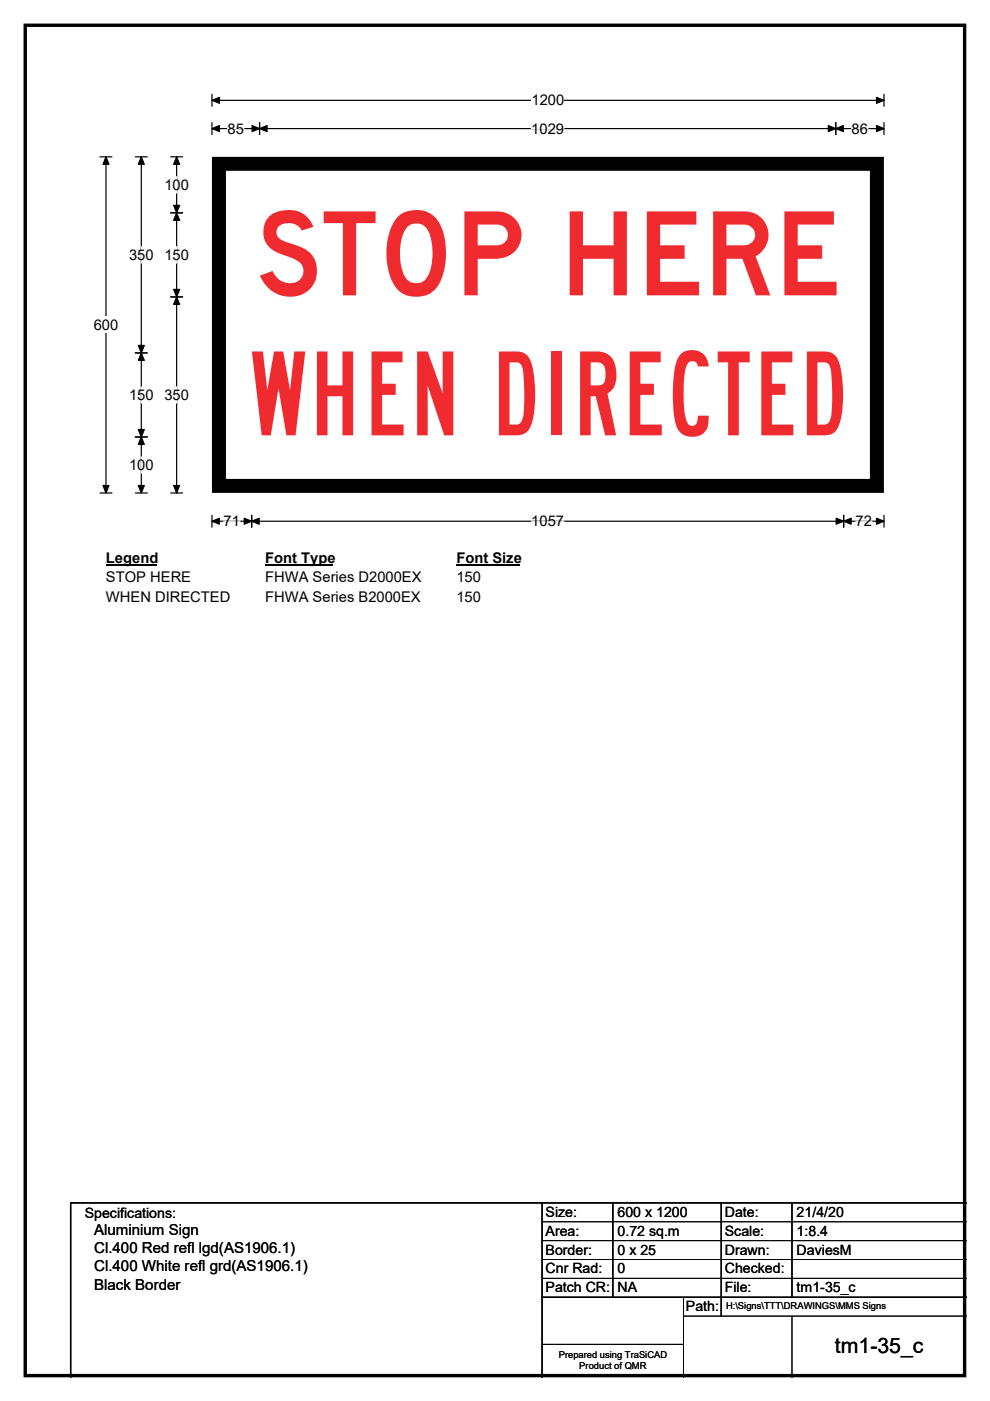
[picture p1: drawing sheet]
<svg xmlns="http://www.w3.org/2000/svg" width="210mm" height="297mm" viewBox="0 0 210 297" stroke-linecap="round" stroke-linejoin="round" font-family="sans-serif">
<path d="M5.4 5.4h199.2v286.3h-199.2z" fill="none" stroke="#000" stroke-width=".72"/>
<path d="M45 21.3h142.5M45 20v2.5M187.5 20v2.5" fill="none" stroke="#000" stroke-width=".25"/>
<path d="M45 21.3l1.5-.7v1.3zM185.9 20.6l1.6 .7-1.6 .6z" fill="#000" stroke="#000" stroke-width=".25"/>
<path d="M112.8 19.5h6.9v3.5h-6.9z" fill="#fff"/>
<g fill="none" stroke="#000" stroke-width=".25">
<path d="M21.2 33.3h2.5M22.5 33.3v71.2M45 27.3h142.5M45 26v2.5M55.1 26v2.5M177.3 26v2.5M187.5 26v2.5M21.2 104.5h2.5M45 109.2v2.6M45 110.5h142.5M53.4 109.2v2.6M178.9 109.2v2.6"/>
<path d="M187.5 109.2v2.6"/>
</g>
<g fill="#000" stroke="#000" stroke-width=".25">
<path d="M22.5 33.3l.6 1.5h-1.3zM45 27.3l1.5-.7v1.3zM55.1 27.3l1.5-.7v1.3zM53.5 26.6l1.6 .7-1.6 .6zM175.7 26.6l1.6 .7-1.6 .6zM177.3 27.3l1.6-.7v1.3zM185.9 26.6l1.6 .7-1.6 .6zM21.8 102.9h1.3l-.6 1.6zM45 110.5l1.5-.6v1.2zM53.4 110.5l1.6-.6v1.2zM51.8 109.9l1.6 .6-1.6 .6zM177.4 109.9l1.5 .6-1.5 .6z"/>
<path d="M178.9 110.5l1.6-.6v1.2zM185.9 109.9l1.6 .6-1.6 .6z"/>
</g>
<path d="M48.3 27.3h3.4M112.7 27.3h6.9M180.6 27.3h3.5M47.4 110.5h3.5M112.7 110.5h6.9M181.5 110.5h3.5" fill="none" stroke="#fff" stroke-width=".25"/>
<path d="M19.9 67.1h5.2v3.5h-5.2z" fill="#fff"/>
<path d="M28.7 33.3h2.5M30 33.3v71.2M36.2 33.3h2.5M37.5 33.3v71.2M36.2 45.1h2.5M28.7 74.8h2.5M36.2 62.9h2.5M28.7 92.6h2.5M28.7 104.5h2.5M36.2 104.5h2.5" fill="none" stroke="#000" stroke-width=".25"/>
<path d="M30 33.3l.6 1.5h-1.3zM37.5 33.3l.6 1.5h-1.3zM37.5 45.1l.6 1.6h-1.3zM36.8 43.5h1.3l-.6 1.6zM30 74.8l.6 1.6h-1.3zM29.3 73.2h1.3l-.6 1.6zM36.8 61.4h1.3l-.6 1.5zM37.5 62.9l.6 1.6h-1.3zM29.3 91.1h1.3l-.6 1.5zM30 92.6l.6 1.6h-1.3zM29.3 102.9h1.3l-.6 1.6zM36.8 102.9h1.3l-.6 1.6z" fill="#000" stroke="#000" stroke-width=".25"/>
<path d="M37.5 37.4v3.5M30 52.3v3.5M37.5 52.3v3.5M30 82v3.5M30 96.8v3.5M37.5 82v3.5" fill="none" stroke="#fff" stroke-width=".25"/>
<path d="M22.5 116.5h10.7v3.5h-10.7z" fill="#fff"/>
<path d="M22.5 119.8h10.7" fill="none" stroke="#000" stroke-width=".32"/>
<path d="M56.2 116.5h14.5v3.5h-14.5z" fill="#fff"/>
<path d="M56.2 119.8h14.5" fill="none" stroke="#000" stroke-width=".32"/>
<path d="M96.8 116.5h13.5v3.5h-13.5z" fill="#fff"/>
<path d="M96.8 119.8h13.5" fill="none" stroke="#000" stroke-width=".32"/>
<g fill="#fff">
<path d="M22.5 120.7h17.9v3.5h-17.9z"/>
<path d="M56.2 120.7h33.1v3.5h-33.1z"/>
<path d="M96.8 120.7h5.2v3.5h-5.2z"/>
<path d="M22.5 124.9h26.2v3.5h-26.2z"/>
<path d="M56.2 124.9h32.9v3.5h-32.9z"/>
<path d="M96.8 124.9h5.2v3.5h-5.2z"/>
<path d="M45 33.3h142.5v71.2h-142.5z"/>
</g>
<path d="M45 33.3h142.5v71.2h-142.5z" fill="none" stroke="#fff" stroke-width=".21"/>
<path d="M46.4 34.7h139.6v68.3h-139.6z" fill="none" stroke="#000" stroke-width="3"/>
<path d="M115 255v37M130 255v20M153 255v24M168 255v20M205 255h-190v37M115 275h90" fill="none" stroke="#000" stroke-width=".3"/>
<path d="M115 259h90M115 263h90M115 267h90M115 271h90M145 279h60M145 275v17M168 279v13M115 285h30" fill="none" stroke="#000" stroke-width=".21"/>
<g font-size="24.7" fill="#ef2b2f">
<text x="54.2" y="62.6">STOP HERE</text>
<text x="52.9" y="92.3">WHEN DIRECTED</text>
</g>
<text font-size="4.5" x="177.1" y="286.9">tm1-35_c</text>
<g font-size="3.2">
<text x="20" y="261.9">Aluminium Sign</text>
<text x="20" y="265.7">Cl.400 Red refl lgd(AS1906.1)</text>
<text x="20" y="269.6">Cl.400 White refl grd(AS1906.1)</text>
<text x="20" y="273.4">Black Border</text>
</g>
<g font-size="3.1">
<text x="112.8" y="22.3">1200</text>
<text x="48.3" y="28.3">85</text>
<text x="112.7" y="28.3">1029</text>
<text x="180.6" y="28.3">86</text>
<text x="34.9" y="40.2">100</text>
<text x="27.4" y="55.1">350</text>
<text x="34.9" y="55.1">150</text>
<text x="19.9" y="69.9">600</text>
<text x="27.4" y="84.8">150</text>
<text x="34.9" y="84.8">350</text>
<text x="27.4" y="99.6">100</text>
<text x="47.4" y="111.6">71</text>
<text x="112.7" y="111.6">1057</text>
<text x="181.5" y="111.6">72</text>
<text x="22.5" y="119.3">Legend</text>
<text x="56.2" y="119.3">Font Type</text>
<text x="96.8" y="119.3">Font Size</text>
<text x="22.5" y="123.5">STOP HERE</text>
<text x="56.2" y="123.5">FHWA Series D2000EX</text>
<text x="96.8" y="123.5">150</text>
<text x="22.5" y="127.7">WHEN DIRECTED</text>
<text x="56.2" y="127.7">FHWA Series B2000EX</text>
<text x="96.8" y="127.7">150</text>
</g>
<g font-size="3">
<text x="115.7" y="258">Size:</text>
<text x="131" y="258">600 x 1200</text>
<text x="153.7" y="258">Date:</text>
<text x="169" y="258">21/4/20</text>
<text x="18" y="258.2">Specifications:</text>
<text x="115.7" y="262">Area:</text>
<text x="131" y="262">0.72 sq.m</text>
<text x="153.7" y="262">Scale:</text>
<text x="169" y="262">1:8.4</text>
<text x="115.7" y="266">Border:</text>
<text x="115.7" y="270">Cnr Rad:</text>
<text x="131" y="266">0 x 25</text>
<text x="131" y="270">0</text>
<text x="153.7" y="266">Drawn:</text>
<text x="153.7" y="270">Checked:</text>
<text x="169" y="266">DaviesM</text>
<text x="115.7" y="274">Patch CR:</text>
<text x="131" y="274">NA</text>
<text x="153.7" y="274">File:</text>
<text x="169" y="274">tm1-35_c</text>
<text x="145.5" y="278">Path:</text>
</g>
<g font-size="2">
<text x="154" y="277.6">H:\Signs\TTT\DRAWINGS\MMS Signs</text>
<text x="118.5" y="287.8">Prepared using TraSiCAD</text>
<text x="122.9" y="290.2">Product of QMR</text>
</g>
</svg>
